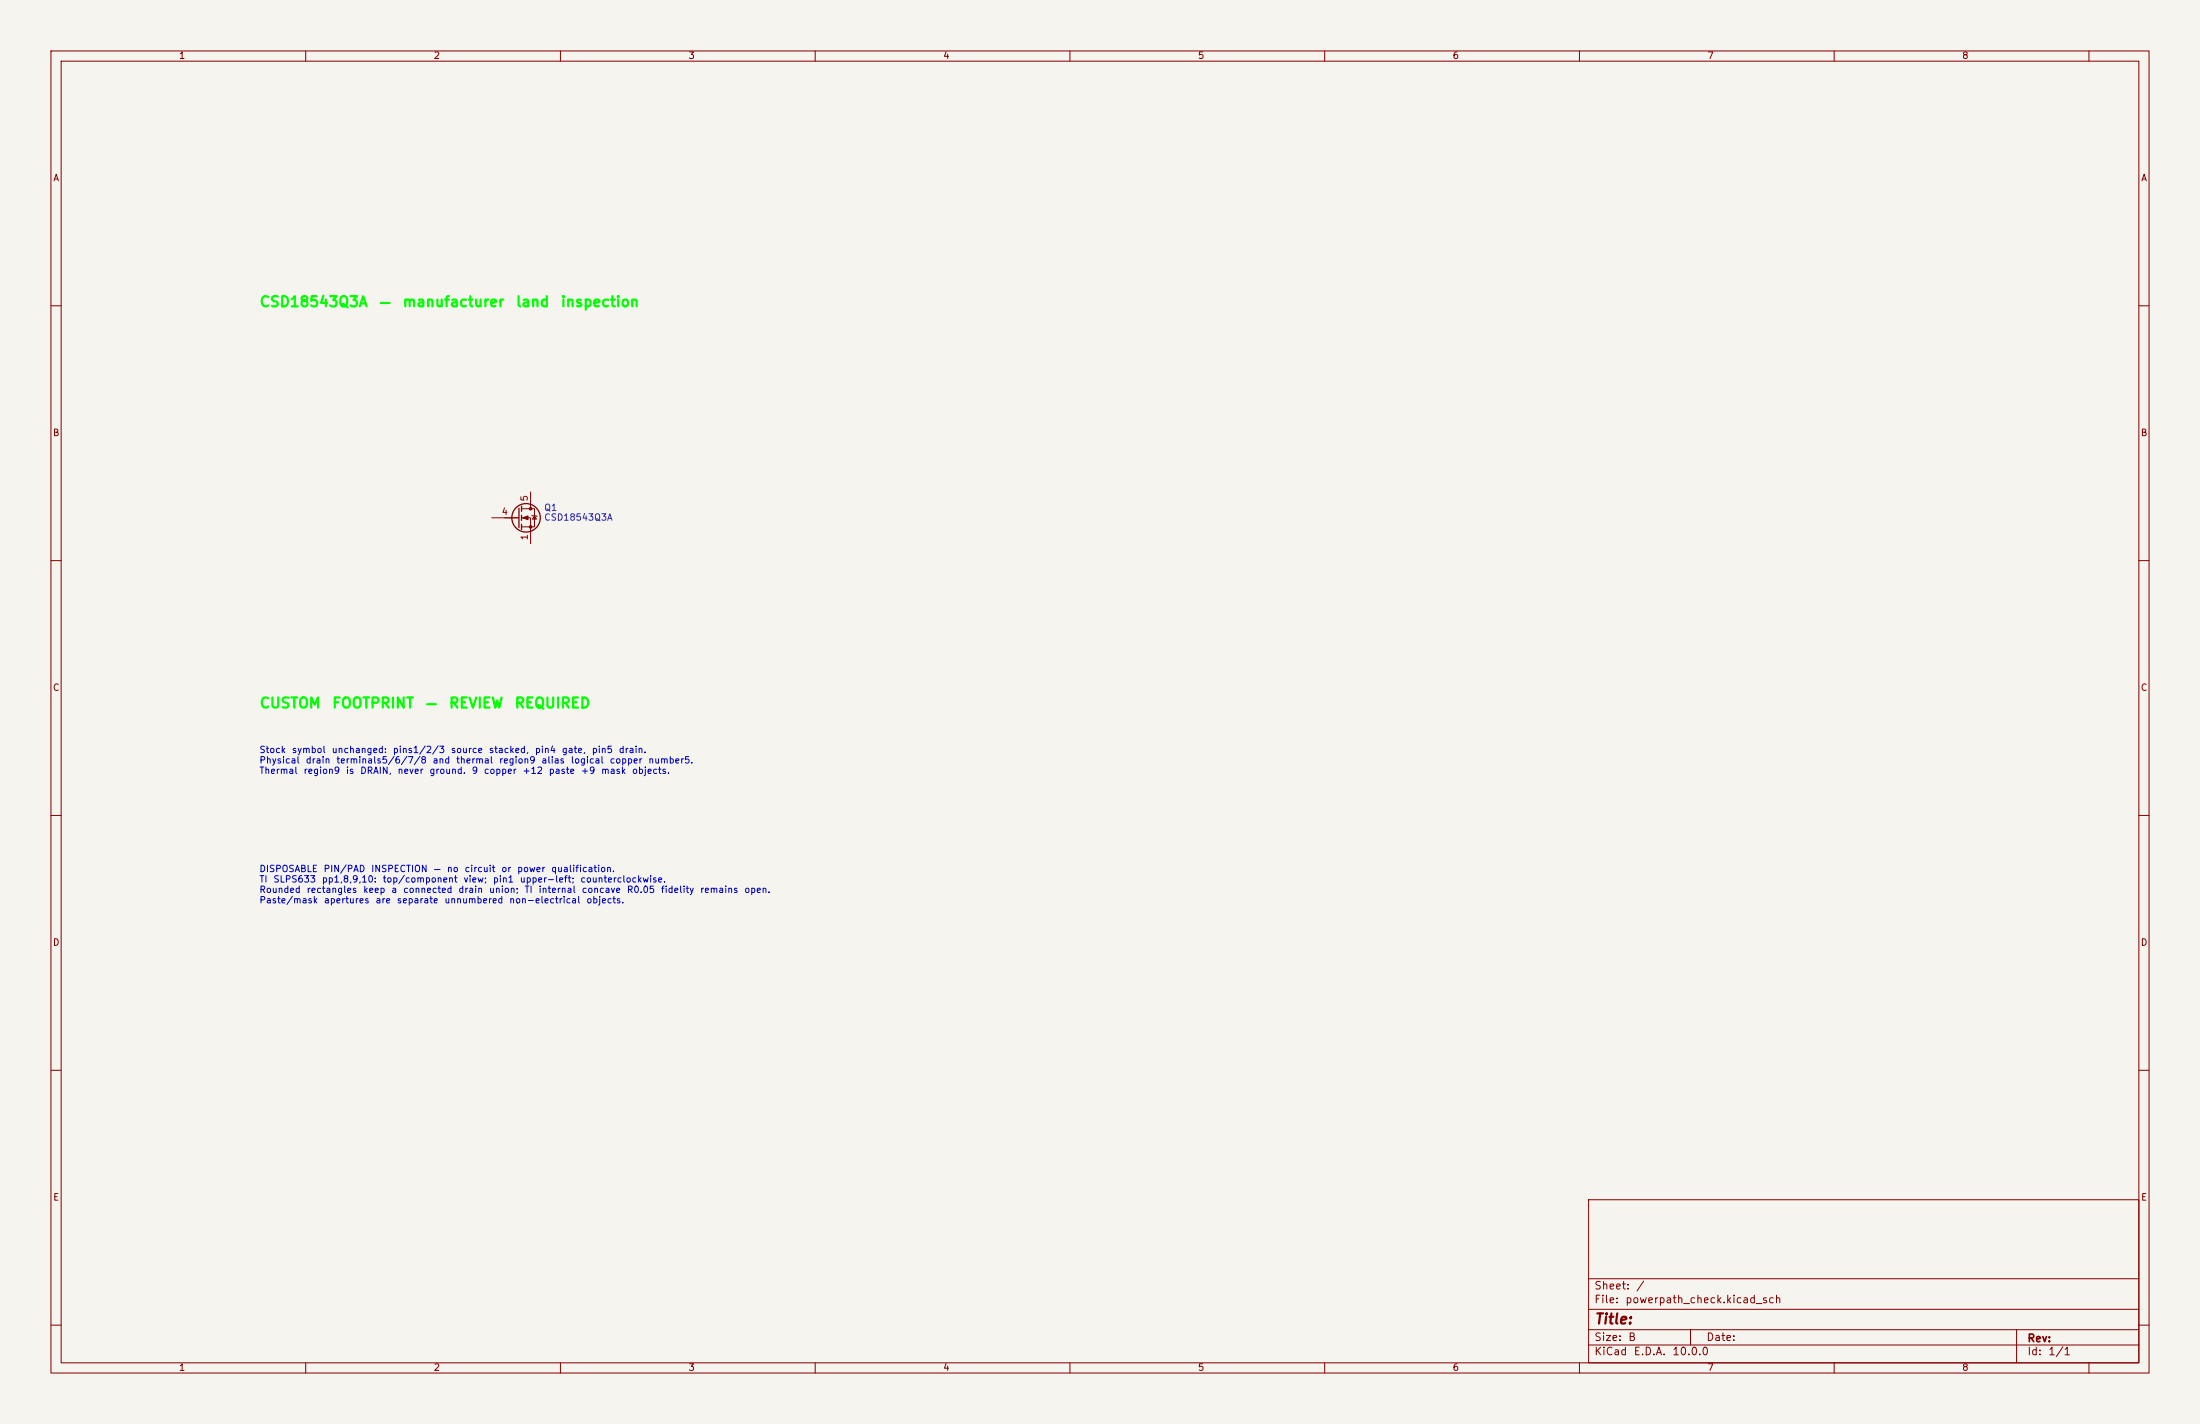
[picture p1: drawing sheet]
<svg xmlns="http://www.w3.org/2000/svg" width="432mm" height="279mm" viewBox="0 0 432 279" stroke-linecap="round" stroke-linejoin="round" font-family="sans-serif">
<path d="M0 0h431.8v279.4h-431.8z" fill="#f5f4ef" stroke="#f5f4ef" stroke-width=".2"/>
<g fill="none" stroke="#840000" stroke-width=".2">
<path d="M10 10h411.8v259.4h-411.8zM12 12h407.8v255.4h-407.8zM60 10v2M110 10v2M160 10v2M210 10v2M260 10v2M310 10v2M360 10v2M410 10v2M10 60h2M419.8 60h2"/>
<path d="M102.4 99.8h2.5v3.6h-2.5M104.1 96.5v3.3M10 110h2M96.5 101.6h5.4M102.4 101.6h1.7v5.1M104.4 101.1l1 .2M104.9 101.2l.4 .7h-.8zM419.8 110h2M10 160h2M419.8 160h2M10 210h2M419.8 210h2"/>
<path d="M311.8 235.4h108v32h-108zM10 260h2M311.8 256.9h108M311.8 250.9h108M419.8 260h2M60 267.4v2M110 267.4v2M160 267.4v2M210 267.4v2M260 267.4v2M310 267.4v2M311.8 263.9h108"/>
<path d="M311.8 260.9h108M331.8 260.9v3M360 267.4v2M395.8 260.9v6.5M410 267.4v2"/>
</g>
<g fill="none" stroke="#840000" stroke-width=".25">
<path d="M101.9 99.7v3.8M102.4 99.3v1M102.4 101.1v1M102.4 102.9v1"/>
<circle cx="103.3" cy="101.6" r="2.79"/>
</g>
<g fill="#840000" stroke="#840000" stroke-width=".2">
<path d="M102.6 101.6l1-.4v.8z"/>
<circle cx="104.1" cy="99.8" r=".25"/>
<circle cx="104.1" cy="103.4" r=".25"/>
</g>
<g font-size="2" fill="#0f0">
<text x="50.8" y="60.7">CSD18543Q3A</text>
<text x="74.3" y="60.7">—</text>
<text x="78.9" y="60.7">manufacturer</text>
<text x="101.1" y="60.7">land</text>
<text x="109.9" y="60.7">inspection</text>
<text x="50.8" y="139.5">CUSTOM</text>
<text x="65" y="139.5">FOOTPRINT</text>
<text x="83.4" y="139.5">—</text>
<text x="88" y="139.5">REVIEW</text>
<text x="100.9" y="139.5">REQUIRED</text>
</g>
<text font-size="2" fill="#840000" x="312.8" y="260.3">Title:</text>
<g font-size="1.5" fill="#840000">
<text x="312.8" y="256.1">File:</text>
<text x="312.8" y="253.4">Sheet:</text>
<text x="318.9" y="256.1">powerpath_check.kicad_sch</text>
<text x="321" y="253.4">/</text>
<text x="312.8" y="263.5">Size:</text>
<text x="319.5" y="263.5">B</text>
<text x="334.8" y="263.5">Date:</text>
<text x="397.8" y="263.7">Rev:</text>
<text x="312.8" y="266.3">KiCad</text>
<text x="320.5" y="266.3">E.D.A.</text>
<text x="328.1" y="266.3">10.0.0</text>
<text x="397.8" y="266.3">Id:</text>
<text x="401.9" y="266.3">1/1</text>
</g>
<g font-size="1.3" fill="#840000">
<text x="35" y="11.9">1</text>
<text x="85" y="11.9">2</text>
<text x="135" y="11.9">3</text>
<text x="185" y="11.9">4</text>
<text x="235" y="11.9">5</text>
<text x="285" y="11.9">6</text>
<text x="335" y="11.9">7</text>
<text x="385" y="11.9">8</text>
<text x="10.3" y="35.9">A</text>
<text x="420.1" y="35.9">A</text>
<text x="10.3" y="85.9">B</text>
<text x="420.1" y="85.9">B</text>
<text x="10.3" y="135.9">C</text>
<text x="420.1" y="135.9">C</text>
<text x="10.3" y="185.9">D</text>
<text x="420.1" y="185.9">D</text>
<text x="10.3" y="235.9">E</text>
<text x="420.1" y="235.9">E</text>
<text x="35" y="269.3">1</text>
<text x="85" y="269.3">2</text>
<text x="135" y="269.3">3</text>
<text x="185" y="269.3">4</text>
<text x="235" y="269.3">5</text>
<text x="285" y="269.3">6</text>
<text x="335" y="269.3">7</text>
<text x="385" y="269.3">8</text>
</g>
<g font-size="1.3" fill="#a90000">
<text x="98.4" y="101.3">4</text>
<text x="103.9" y="98.5" transform="rotate(-90 103.9 98.5)">5</text>
<text x="103.9" y="106.1" transform="rotate(-90 103.9 106.1)">1</text>
</g>
<g font-size="1.3" fill="#006464">
<text x="106.7" y="100.6">Q1</text>
<text x="106.7" y="102.5">CSD18543Q3A</text>
</g>
<g font-size="1.3" fill="#0000c2">
<text x="50.8" y="148.1">Stock</text>
<text x="57.2" y="148.1">symbol</text>
<text x="65" y="148.1">unchanged:</text>
<text x="77" y="148.1">pins1/2/3</text>
<text x="88.4" y="148.1">source</text>
<text x="95.8" y="148.1">stacked,</text>
<text x="104.9" y="148.1">pin4</text>
<text x="110.2" y="148.1">gate,</text>
<text x="116" y="148.1">pin5</text>
<text x="121.3" y="148.1">drain.</text>
<text x="50.8" y="150.1">Physical</text>
<text x="50.8" y="152.2">Thermal</text>
<text x="59.5" y="152.2">region9</text>
<text x="59.9" y="150.1">drain</text>
<text x="65.9" y="150.1">terminals5/6/7/8</text>
<text x="67.8" y="152.2">is</text>
<text x="70.6" y="152.2">DRAIN,</text>
<text x="77.9" y="152.2">never</text>
<text x="84.2" y="152.2">ground.</text>
<text x="84.8" y="150.1">and</text>
<text x="89.4" y="150.1">thermal</text>
<text x="92.5" y="152.2">9</text>
<text x="94.9" y="152.2">copper</text>
<text x="97.8" y="150.1">region9</text>
<text x="102.4" y="152.2">+12</text>
<text x="106.1" y="150.1">alias</text>
<text x="107.6" y="152.2">paste</text>
<text x="111.9" y="150.1">logical</text>
<text x="113.9" y="152.2">+9</text>
<text x="117.9" y="152.2">mask</text>
<text x="119.6" y="150.1">copper</text>
<text x="123.9" y="152.2">objects.</text>
<text x="127.1" y="150.1">number5.</text>
<text x="50.8" y="171.4">DISPOSABLE</text>
<text x="50.8" y="173.5">TI</text>
<text x="53.5" y="173.5">SLPS633</text>
<text x="63.1" y="173.5">pp1,8,9,10:</text>
<text x="63.4" y="171.4">PIN/PAD</text>
<text x="72.7" y="171.4">INSPECTION</text>
<text x="75" y="173.5">top/component</text>
<text x="85" y="171.4">—</text>
<text x="87.6" y="171.4">no</text>
<text x="90.9" y="173.5">view;</text>
<text x="91.1" y="171.4">circuit</text>
<text x="96.6" y="173.5">pin1</text>
<text x="98.3" y="171.4">or</text>
<text x="101.4" y="171.4">power</text>
<text x="101.9" y="173.5">upper-left;</text>
<text x="108.1" y="171.4">qualification.</text>
<text x="113.8" y="173.5">counterclockwise.</text>
<text x="50.8" y="175.5">Rounded</text>
<text x="50.8" y="177.6">Paste/mask</text>
<text x="60.1" y="175.5">rectangles</text>
<text x="63.5" y="177.6">apertures</text>
<text x="71.2" y="175.5">keep</text>
<text x="73.6" y="177.6">are</text>
<text x="76.7" y="175.5">a</text>
<text x="77.8" y="177.6">separate</text>
<text x="79" y="175.5">connected</text>
<text x="87.1" y="177.6">unnumbered</text>
<text x="89.9" y="175.5">drain</text>
<text x="95.9" y="175.5">union;</text>
<text x="99.8" y="177.6">non-electrical</text>
<text x="102.8" y="175.5">TI</text>
<text x="105.6" y="175.5">internal</text>
<text x="114.1" y="175.5">concave</text>
<text x="115" y="177.6">objects.</text>
<text x="122.9" y="175.5">R0.05</text>
<text x="129.6" y="175.5">fidelity</text>
<text x="137.3" y="175.5">remains</text>
<text x="146" y="175.5">open.</text>
</g>
</svg>
